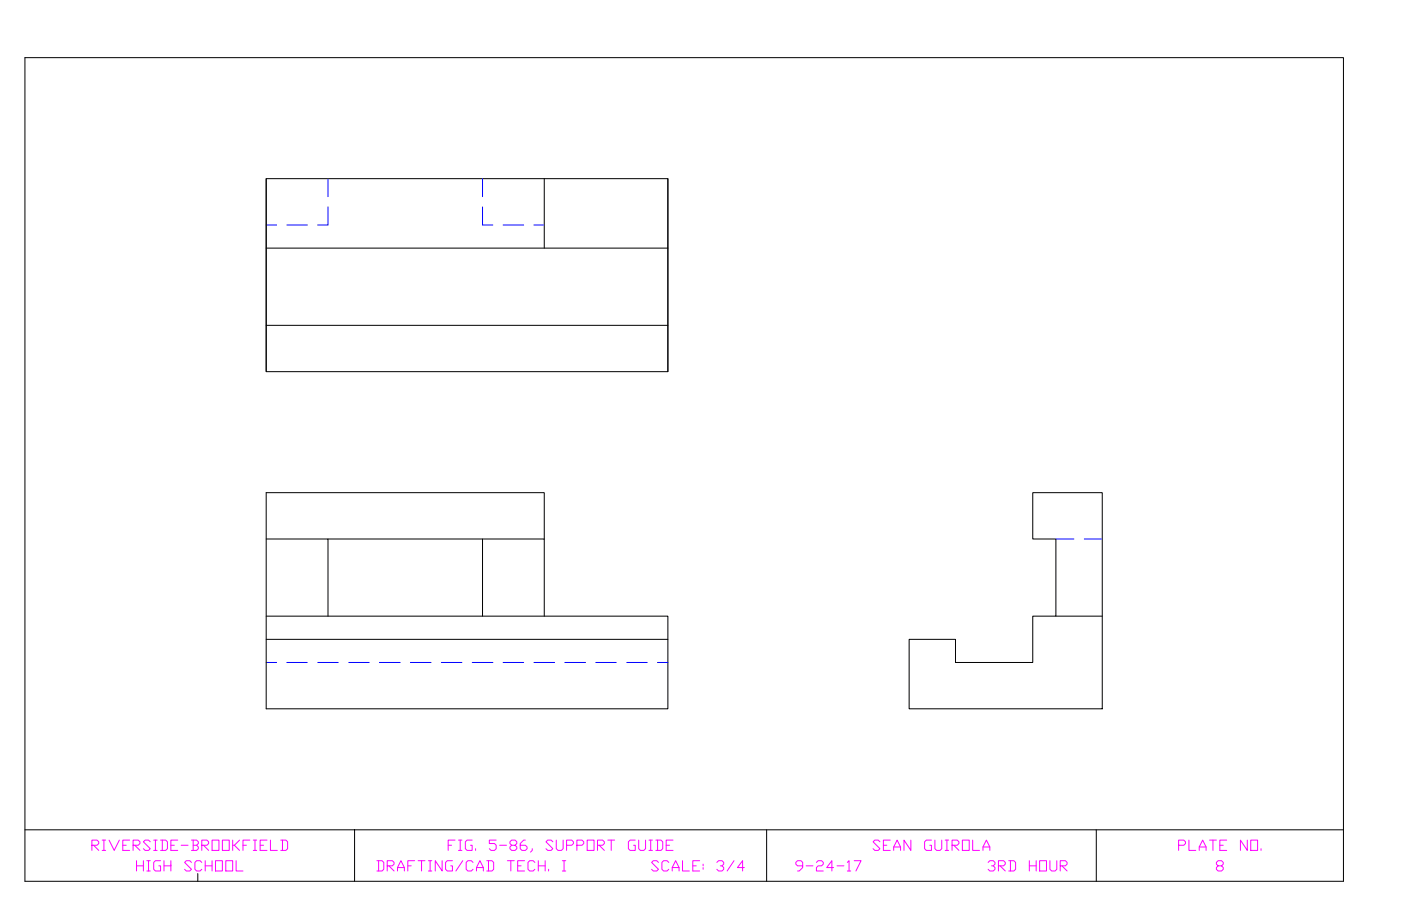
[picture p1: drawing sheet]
<svg xmlns="http://www.w3.org/2000/svg" width="432mm" height="279mm" viewBox="0 0 432 279" stroke-linecap="round" stroke-linejoin="round" font-family="sans-serif">
<!-- layer: Boarder Line -->
<path d="M7.7 17.8h406.4v254h-406.4M7.7 255.9h406.4M109.3 255.9v15.9M236.3 255.9v15.9M337.9 255.9v15.9" fill="none" stroke="#000" stroke-width=".31"/>
<!-- layer: Title Block -->
<path d="M375.4 267l-.5-.5v-.5l.5-.6h1.1l.5 .6v.5l-.5 .5h-1.1l-.5 .5v.6l.5 .5h1.1l.5-.5v-.6l-.5-.5" fill="none" stroke="#f0f" stroke-width=".31"/>
<!-- layer: 0 -->
<g fill="none" stroke="#000" stroke-width=".31">
<path d="M7.7 17.8v254M82 55.1v59.5h123.8v-59.5M167.7 55.1v21.4M82 76.5h123.8M82 114.6v-59.5h123.8v59.5M82 100.3h123.8M318.3 151.9h21.4v66.7h-59.5v-21.4h14.3v7.1h23.8v-14.3h7.1v-23.8h-7.1zM82 166.2h19.1v23.8M101.1 166.2h47.6v23.8M148.7 166.2h19v23.8M167.7 166.2v-14.3h-85.7v66.7h123.8v-28.6h-123.8M82 197.2h123.8"/>
<path d="M325.4 190h14.3"/>
</g>
<!-- layer: Hidden Lines -->
<g fill="none" stroke="#00f" stroke-width=".31">
<path d="M101.1 55.1v5.5M148.7 55.1v5.5M82 69.4h3.2M88.4 69.4h6.3M101.1 63.8v5.6h-3.2M148.7 63.8v5.6h3.2M155 69.4h6.4M164.6 69.4h3.1M325.4 166.2h5.6M334.2 166.2h5.5M82 204.3h3.2M88.4 204.3h6.3"/>
<path d="M97.9 204.3h6.4M107.4 204.3h6.4M117 204.3h6.3M126.5 204.3h6.3M136 204.3h6.4M145.5 204.3h6.4M155 204.3h6.4M164.6 204.3h6.3M174.1 204.3h6.3M183.6 204.3h6.4M193.1 204.3h6.4M202.7 204.3h3.1"/>
</g>
<text font-size="7.1" fill="#f0f" x="137.2" y="263.9">FIG. 5-86, SUPPORT GUIDE</text>
<g font-size="6.6" fill="#f0f">
<text x="27.5" y="263.5">RIVERSIDE-BROOKFIELD</text>
<text x="268.1" y="263.5">SEAN GUIROLA</text>
<text x="362.3" y="263.5">PLATE NO.</text>
<text x="41.3" y="269.9">HIGH SCHOOL</text>
<text x="115.4" y="269.9">DRAFTING/CAD TECH. I SCALE: 3/4</text>
<text x="244.5" y="269.9">9-24-17 3RD HOUR</text>
</g>
<text font-size="2.6" x="108.3" y="257.2">XX</text>
</svg>
